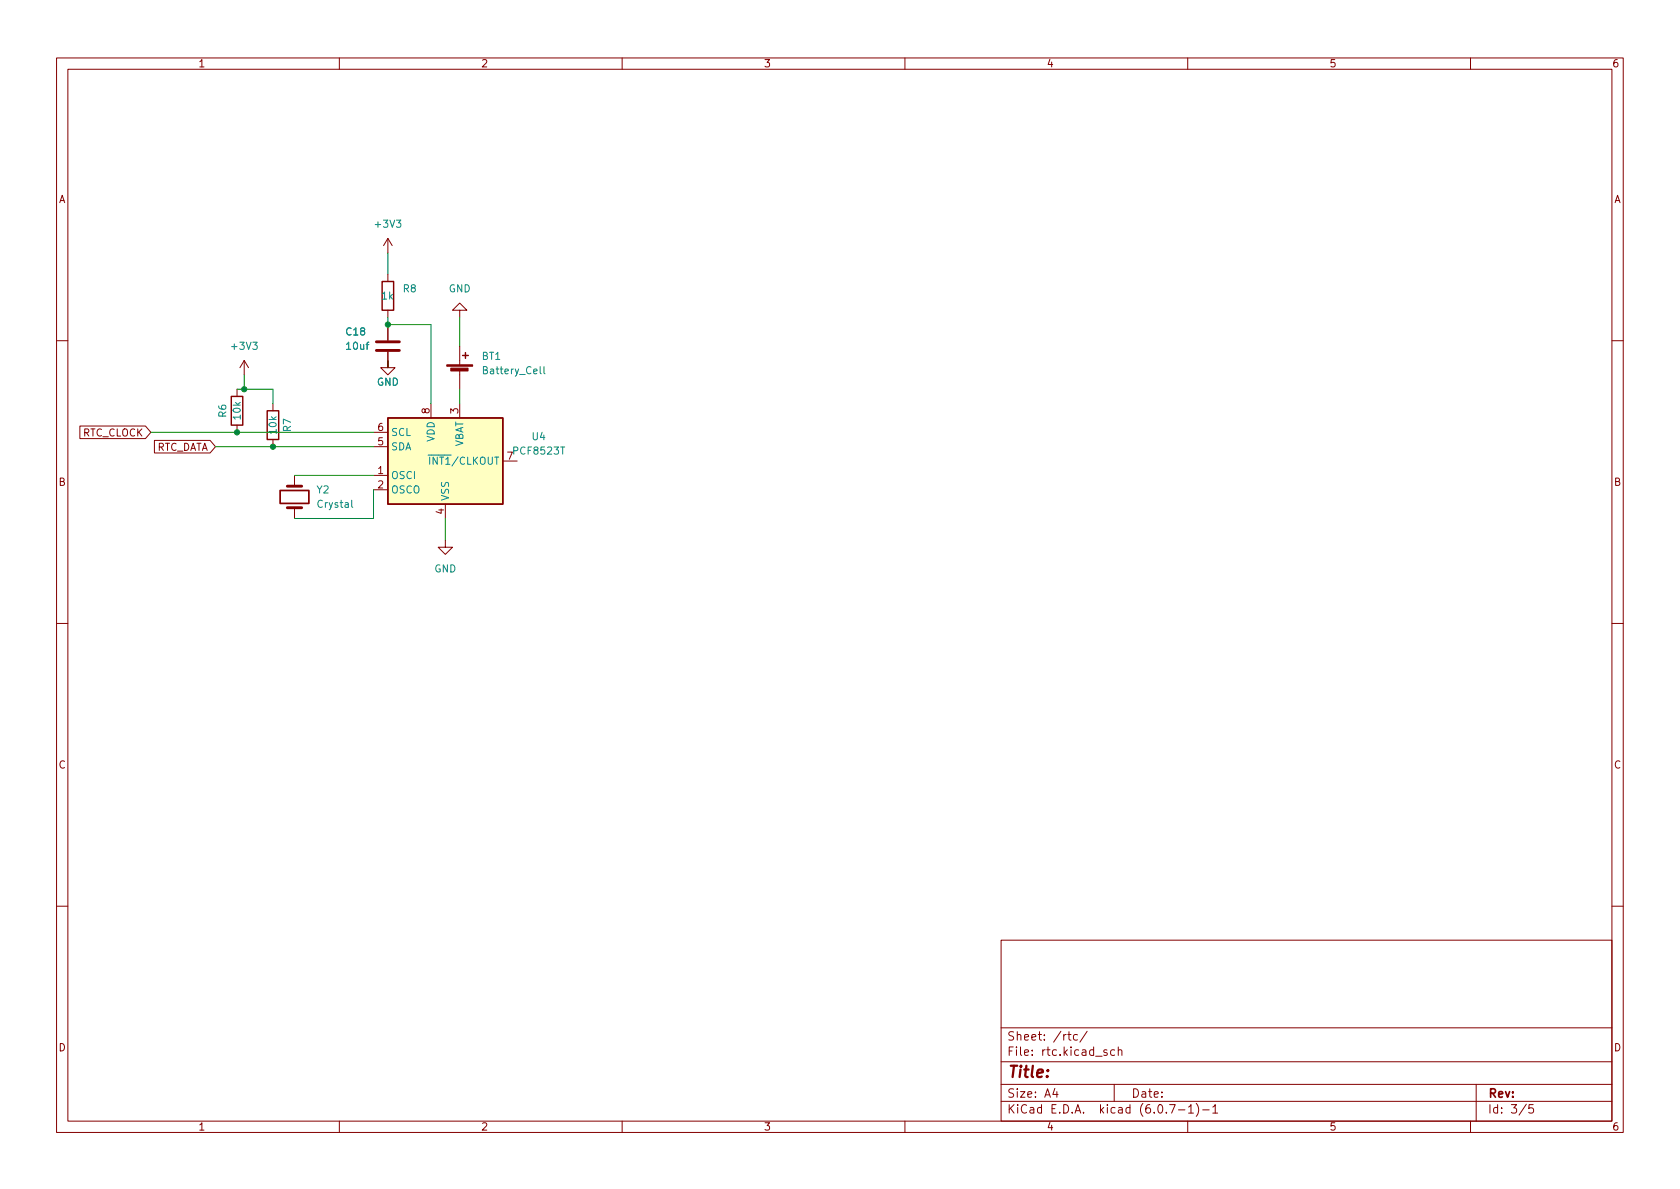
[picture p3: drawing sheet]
<svg xmlns="http://www.w3.org/2000/svg" width="297mm" height="210mm" viewBox="0 0 297 210" stroke-linecap="round" stroke-linejoin="round" font-family="sans-serif">
<g fill="none" stroke="#840000" stroke-width=".18">
<path d="M10 10.2h277v190.1h-277zM12 12.2h273v186.1h-273zM60 10.2v2M110 10.2v2M160 10.2v2M210 10.2v2M260 10.2v2M68.6 42.2l-.8 1.2M68.6 42.2v2.5M68.6 48.5v1.3M68.6 54.9v1.2M68.6 57.4v2.8"/>
<path d="M68.6 42.2l.7 1.2M81.3 54.9h1.2l-1.2-1.3-1.3 1.3h1.3v1.2M10 60.2h2M14.1 75.3h11.6l1 1.1-1 1.2h-11.6zM27.3 77.9h9.8l1 1.1-1 1.1h-9.8zM41.9 68.8v1.3M41.9 75.2v1.2M43.2 63.7l-.8 1.3M43.2 63.7v2.6M43.2 63.7l.7 1.3M48.3 71.4v1.2M48.3 77.7v1.3"/>
<path d="M66 79h2.6M66 76.4h2.6M68.6 62.2v2.8h-1.3l1.3 1.3 1.2-1.3h-1.2v-1.3M76.2 71.4v2.5M81.3 61.2v3.3M81.3 65.5v3.3M81.3 71.4v2.5M285 60.2h2M52.1 84.1v1.9M52.1 89.8v1.9M66 84.1h2.6M66 86.6h2.6"/>
<path d="M78.7 95.5v1.3h1.3l-1.3 1.2-1.2-1.2h1.2M78.7 89.1v2.6M88.9 81.5h2.5M10 110.2h2M285 110.2h2M10 160.2h2M177 166.3h108v32h-108zM285 160.2h2M60 198.3v2M110 198.3v2M160 198.3v2M177 194.8h108"/>
<path d="M177 191.8h108M177 187.8h108M177 181.8h108M186.5 192.5l-.4 1h1M186.9 193v1M188.8 182.9h.6M189 182.4v1.3l.4 .2M190.5 183l-.4-.1-.3 .3v.4l.1 .3h.6M192.2 182.4l-1.3 1.9M195.7 185.7l-.3-.1-.3 .2 .1 .3 .5 .1v.4h-.6M197 191.8v3M197.1 185.7l-.5-.1-.2 .3v.4l.1 .3h.6"/>
<path d="M197.7 185.8l.2-.2 .4 .1 .1 .9M197.7 185.1v1.5M206.8 195.3h1l-.7 1.5M208.4 196.3h1.1M210 198.3v2M210.1 195.8l.5-.5v1.5M210.1 196.8h.9M211.5 195.1a1.72 1.72 0 0 1 0 2.3M212.6 196.3h1.2M214.4 195.8l.5-.5v1.5M214.4 196.8h.9M260 198.3v2"/>
<path d="M261 191.8v6.5M269.9 195.3l-1.3 1.9M271.1 195.3h-.7l-.1 .7 .2-.1 .5 .1 .2 .2-.1 .5-.2 .1-.6-.1"/>
</g>
<path d="M68.6 73.9h20.3v15.2h-20.3z" fill="#ffffc2" stroke="#ffffc2" stroke-width=".18"/>
<path d="M67.6 49.8h2v5.1h-2zM40.9 70.1h2v5.1h-2zM47.2 72.6h2.1v5.1h-2.1zM68.6 73.9h20.3v15.2h-20.3zM81.8 62.9h1M82.3 62.4v1" fill="none" stroke="#840000" stroke-width=".25"/>
<g fill="#840000" stroke="#840000" stroke-width=".18">
<path d="M79 64.5h4.6v.3h-4.6z"/>
<path d="M79.7 65.1h3.1v.5h-3.1z"/>
</g>
<path d="M96.2 64.8v1.1l.2 .2M62.2 88.5v1l.2 .2" fill="none" stroke="#008484" stroke-width=".18"/>
<path d="M49.5 86.7h5.1v2.3h-5.1z" fill="none" stroke="#840000" stroke-width=".3"/>
<path d="M66.5 62h4.1M66.5 60.4h4.1M50.8 86h2.5M50.8 89.8h2.5" fill="none" stroke="#840000" stroke-width=".51"/>
<path d="M68.6 44.7v3.8M68.6 56.1v1.3h7.6v14M81.3 56.1v5.1M26.7 76.4h39.3M38.1 79h27.9M41.9 68.8h6.4v2.6M43.2 66.3v2.5M68.6 63.7v1.3M81.3 68.8v2.6M52.1 84.1h13.9M66 86.6v5.1h-13.9M78.7 91.7v3.8" fill="none" stroke="#008400" stroke-width=".18"/>
<g fill="#008400" stroke="#008400" stroke-width=".18">
<circle cx="48.3" cy="79" r=".46"/>
<circle cx="43.2" cy="68.8" r=".46"/>
<circle cx="41.9" cy="76.4" r=".46"/>
<circle cx="68.6" cy="57.4" r=".46"/>
</g>
<text font-size="2.8" fill="#840000" x="178" y="190.6">Title:</text>
<g font-size="2.1" fill="#840000">
<text x="178" y="184">Sheet: /rtc/</text>
<text x="178" y="186.7">File: rtc.kicad_sch</text>
<text x="178" y="196.9">KiCad E.D.A. kicad (6.0.7-1)-1</text>
<text x="178" y="194.1">Size: A4</text>
<text x="200" y="194.1">Date:</text>
<text x="263" y="194.1">Rev:</text>
<text x="263" y="196.9">Id: 3/5</text>
</g>
<g font-size="1.8" fill="#840000">
<text x="35" y="11.9">1</text>
<text x="85" y="11.9">2</text>
<text x="135" y="11.9">3</text>
<text x="185" y="11.9">4</text>
<text x="235" y="11.9">5</text>
<text x="285" y="11.9">6</text>
<text x="10.3" y="35.9">A</text>
<text x="285.3" y="35.9">A</text>
<text x="14.5" y="77.2">RTC_CLOCK</text>
<text x="66.8" y="76.2">6</text>
<text x="75.9" y="73.1" transform="rotate(-90 75.9 73.1)">8</text>
<text x="81" y="73.1" transform="rotate(-90 81 73.1)">3</text>
<text x="27.3" y="79.7">RTC_DATA</text>
<text x="66.8" y="83.8">1</text>
<text x="66.8" y="78.7">5</text>
<text x="89.7" y="81.3">7</text>
<text x="10.3" y="85.9">B</text>
<text x="66.8" y="86.4">2</text>
<text x="285.3" y="85.9">B</text>
<text x="78.5" y="90.9" transform="rotate(-90 78.5 90.9)">4</text>
<text x="10.3" y="135.9">C</text>
<text x="285.3" y="135.9">C</text>
<text x="10.3" y="185.9">D</text>
<text x="285.3" y="185.9">D</text>
<text x="35" y="199.9">1</text>
<text x="85" y="199.9">2</text>
<text x="135" y="199.9">3</text>
<text x="185" y="199.9">4</text>
<text x="235" y="199.9">5</text>
<text x="285" y="199.9">6</text>
</g>
<g font-size="1.8" fill="#008484">
<text x="66.5" y="40.3">+3V3</text>
<text x="67.5" y="53">1k</text>
<text x="71.3" y="51.7">R8</text>
<text x="79.3" y="51.7">GND</text>
<text x="61.3" y="59.3">C18</text>
<text x="41.1" y="61.8">+3V3</text>
<text x="61.4" y="61.8">10uf</text>
<text x="85.2" y="63.6">BT1</text>
<text x="66.6" y="68.2">GND</text>
<text x="85.7" y="66.2">Battery_Cell</text>
<text x="40" y="73.8" transform="rotate(-90 40 73.8)">R6</text>
<text x="42.5" y="74.1" transform="rotate(-90 42.5 74.1)">10k</text>
<text x="48.9" y="76.7" transform="rotate(-90 48.9 76.7)">10k</text>
<text x="51.4" y="76.3" transform="rotate(-90 51.4 76.3)">R7</text>
<text x="69.1" y="77.1">SCL</text>
<text x="94.1" y="77.8">U4</text>
<text x="69.1" y="79.6">SDA</text>
<text x="75.3" y="82.2">~{INT1}/CLKOUT</text>
<text x="76.8" y="78.2" transform="rotate(-90 76.8 78.2)">VDD</text>
<text x="81.9" y="79.2" transform="rotate(-90 81.9 79.2)">VBAT</text>
<text x="91" y="80.4">PCF8523T</text>
<text x="56" y="87.2">Y2</text>
<text x="56.3" y="89.8">Crystal</text>
<text x="69.1" y="84.7">OSCI</text>
<text x="69.1" y="87.2">OSCO</text>
<text x="79.4" y="88.6" transform="rotate(-90 79.4 88.6)">VSS</text>
<text x="76.8" y="101.2">GND</text>
</g>
</svg>
